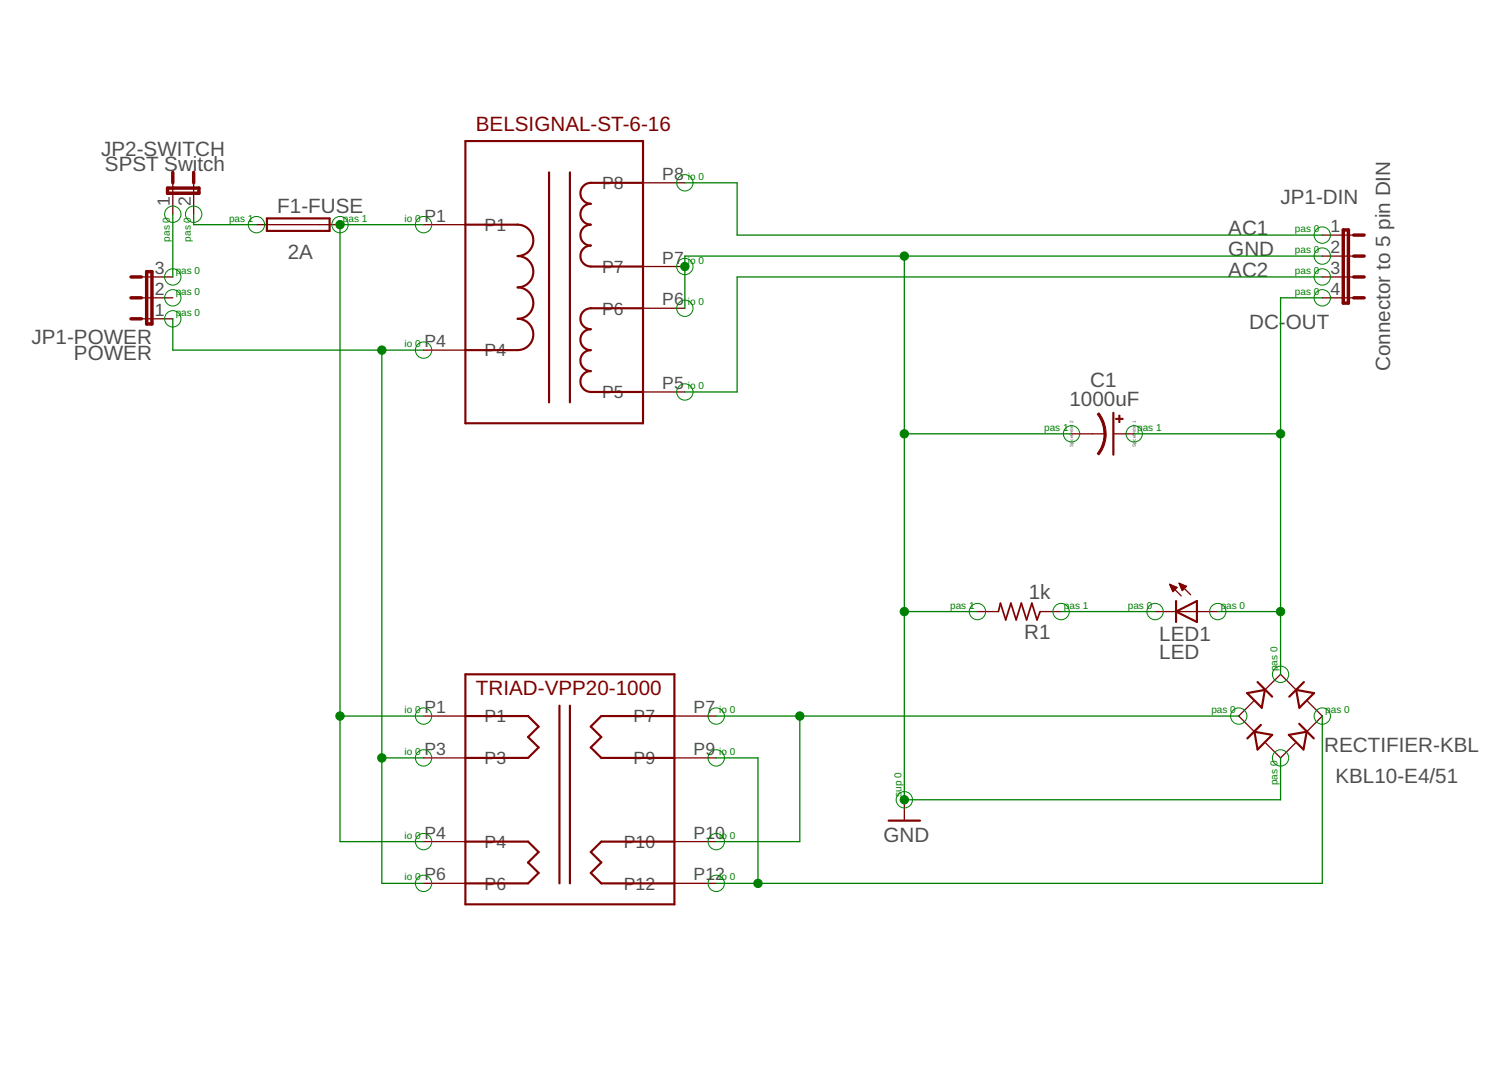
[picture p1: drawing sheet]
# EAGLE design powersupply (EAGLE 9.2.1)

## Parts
BELSIGNAL-ST-6-16  ST-6-16  [ST-6-16]
C1  1000uF  CPOL-USE3.5-10  [E3,5-10]
F1-FUSE  2A  SH22,5  [SH22,5]
JP1-DIN  Connector to 5 pin DIN  JP4E  [JP4]
JP1-POWER  POWER  JP2E  [JP2]
JP2-SWITCH  SPST Switch  JP1E  [JP1]
KBL10-E4/51  RECTIFIER-KBL  [KBL]
LED1  LED  LED5MM  [LED5MM]
R1  1k  R-US_0204/7  [0204/7]
TRIAD-VPP20-1000  VPP20-1000  [VPP20-1000]

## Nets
AC1: BELSIGNAL-ST-6-16.P8 JP1-DIN.1
AC2: BELSIGNAL-ST-6-16.P5 JP1-DIN.3
AC-FOR-RECT-A: KBL10-E4/51.AC2 TRIAD-VPP20-1000.P9 TRIAD-VPP20-1000.P12
AC-FOR-RECT-B: KBL10-E4/51.AC1 TRIAD-VPP20-1000.P7 TRIAD-VPP20-1000.P10
AC-IN-2: BELSIGNAL-ST-6-16.P4 JP1-POWER.1 TRIAD-VPP20-1000.P3 TRIAD-VPP20-1000.P6
AC-IN-AFTER-FUSE: F1-FUSE.2 JP2-SWITCH.1
AC-IN-AFTER-SW: BELSIGNAL-ST-6-16.P1 JP2-SWITCH.2 TRIAD-VPP20-1000.P1 TRIAD-VPP20-1000.P4
AC-IN-BEFORE-FUSE: F1-FUSE.1 JP1-POWER.3
DC-OUT: C1.+ JP1-DIN.4 KBL10-E4/51.+ LED1.A
GND: BELSIGNAL-ST-6-16.P6 BELSIGNAL-ST-6-16.P7 C1.- JP1-DIN.2 KBL10-E4/51.- R1.2
N$1: LED1.K(C) R1.1
Unconnected: JP1-POWER.2
